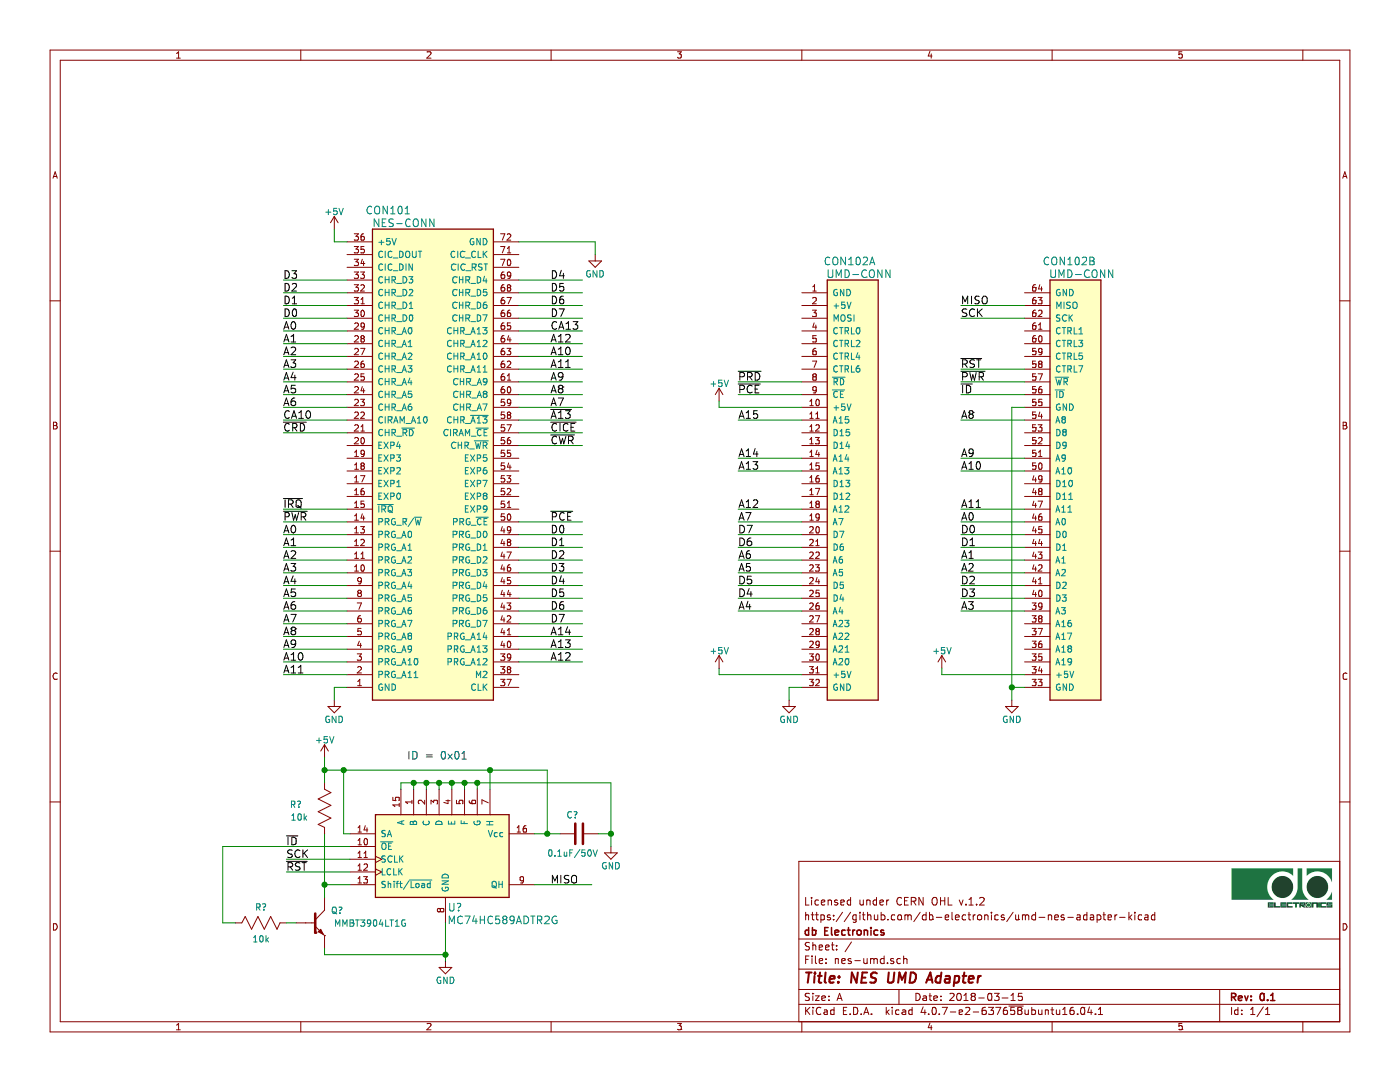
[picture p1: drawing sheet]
EESchema Schematic File Version 2
LIBS:power
LIBS:db-connectors
LIBS:db-diodes
LIBS:db-memory
LIBS:db-passives
LIBS:db-sem
LIBS:db-transistors
LIBS:db-vgparts
LIBS:nes-umd-cache
EELAYER 25 0
EELAYER END
$Descr A 11000 8500
encoding utf-8
Sheet 1 1
Title "NES UMD Adapter"
Date "2018-03-15"
Rev "0.1"
Comp "db Electronics"
Comment1 "https://github.com/db-electronics/umd-nes-adapter-kicad"
Comment2 "Licensed under CERN OHL v.1.2"
Comment3 ""
Comment4 ""
$EndDescr
$Comp
L NES-CONN CON101
U 1 1
P 2925 1800
F 0 "CON101" H 3050 1950 60  0000 C CNN
F 1 "NES-CONN" H 3175 1850 60  0000 C CNN
F 2 "db-thparts:NES-CONN" H 3775 1950 60  0001 C CNN
F 3 "" H 2925 1800 60  0001 C CNN
F 4 "#ND" H 3150 2050 60  0001 C CNN "Digikey"
F 5 "NES 72 pin Connector 2.50mm" H 3250 2150 60  0001 C CNN "Description"
	1    2925 1800
	1    0    0    -1  
$EndComp
$Comp
L UMD-CONN CON102
U 1 1
P 6500 5500
F 0 "CON102" H 6675 8950 60  0000 C CNN
F 1 "UMD-CONN" H 6750 8850 60  0000 C CNN
F 2 "db-thparts:UMD-CONN-DIP64" H 6850 6050 60  0001 C CNN
F 3 "" H 6850 6050 60  0001 C CNN
	1    6500 5500
	1    0    0    -1  
$EndComp
$Comp
L UMD-CONN CON102
U 2 1
P 8250 5500
F 0 "CON102" H 8400 8950 60  0000 C CNN
F 1 "UMD-CONN" H 8500 8850 60  0000 C CNN
F 2 "db-thparts:UMD-CONN-DIP64" H 8975 9150 60  0001 C CNN
F 3 "" H 8600 6050 60  0001 C CNN
	2    8250 5500
	1    0    0    -1  
$EndComp
$Comp
L +5V #PWR?
U 1 1
P 2625 1800
F 0 "#PWR?" H 2625 1650 50  0001 C CNN
F 1 "+5V" H 2625 1940 50  0000 C CNN
F 2 "" H 2625 1800 50  0001 C CNN
F 3 "" H 2625 1800 50  0001 C CNN
	1    2625 1800
	1    0    0    -1  
$EndComp
$Comp
L GND #PWR?
U 1 1
P 6200 5500
F 0 "#PWR?" H 6200 5250 50  0001 C CNN
F 1 "GND" H 6200 5350 50  0000 C CNN
F 2 "" H 6200 5500 50  0001 C CNN
F 3 "" H 6200 5500 50  0001 C CNN
	1    6200 5500
	1    0    0    -1  
$EndComp
$Comp
L GND #PWR?
U 1 1
P 7950 5500
F 0 "#PWR?" H 7950 5250 50  0001 C CNN
F 1 "GND" H 7950 5350 50  0000 C CNN
F 2 "" H 7950 5500 50  0001 C CNN
F 3 "" H 7950 5500 50  0001 C CNN
	1    7950 5500
	1    0    0    -1  
$EndComp
Wire Wire Line
	8050 5400 7950 5400
Wire Wire Line
	7950 3200 7950 5400
Wire Wire Line
	7950 5400 7950 5500
Wire Wire Line
	6300 5400 6200 5400
Wire Wire Line
	6200 5400 6200 5500
Text Label 5800 4800 0    60   ~ 0
A4
Wire Wire Line
	6300 4800 5800 4800
Wire Wire Line
	6300 4700 5800 4700
Text Label 5800 4700 0    60   ~ 0
D4
Wire Wire Line
	6300 4600 5800 4600
Text Label 5800 4600 0    60   ~ 0
D5
Wire Wire Line
	6300 4500 5800 4500
Text Label 5800 4500 0    60   ~ 0
A5
Wire Wire Line
	5800 4400 6300 4400
Text Label 5800 4400 0    60   ~ 0
A6
Wire Wire Line
	6300 4300 5800 4300
Text Label 5800 4300 0    60   ~ 0
D6
Wire Wire Line
	6300 4200 5800 4200
Text Label 5800 4200 0    60   ~ 0
D7
Wire Wire Line
	6300 4100 5800 4100
Text Label 5800 4100 0    60   ~ 0
A7
Wire Wire Line
	6300 5300 5650 5300
Wire Wire Line
	5650 5300 5650 5250
Wire Wire Line
	6300 4000 5800 4000
Text Label 5800 4000 0    60   ~ 0
A12
Text Label 7550 4800 0    60   ~ 0
A3
Wire Wire Line
	8050 4800 7550 4800
Wire Wire Line
	8050 4700 7550 4700
Text Label 7550 4700 0    60   ~ 0
D3
Wire Wire Line
	8050 4600 7550 4600
Text Label 7550 4600 0    60   ~ 0
D2
Wire Wire Line
	8050 4500 7550 4500
Text Label 7550 4500 0    60   ~ 0
A2
Wire Wire Line
	7550 4400 8050 4400
Text Label 7550 4400 0    60   ~ 0
A1
Wire Wire Line
	8050 4300 7550 4300
Text Label 7550 4300 0    60   ~ 0
D1
Wire Wire Line
	8050 4200 7550 4200
Text Label 7550 4200 0    60   ~ 0
D0
Wire Wire Line
	8050 4100 7550 4100
Text Label 7550 4100 0    60   ~ 0
A0
Wire Wire Line
	8050 4000 7550 4000
Text Label 7550 4000 0    60   ~ 0
A11
Wire Wire Line
	5800 3700 6300 3700
Text Label 5800 3700 0    60   ~ 0
A13
Wire Wire Line
	6300 3600 5800 3600
Text Label 5800 3600 0    60   ~ 0
A14
Wire Wire Line
	6300 3300 5800 3300
Text Label 5800 3300 0    60   ~ 0
A15
Wire Wire Line
	7550 3700 8050 3700
Text Label 7550 3700 0    60   ~ 0
A10
Wire Wire Line
	8050 3600 7550 3600
Text Label 7550 3600 0    60   ~ 0
A9
Wire Wire Line
	8050 3300 7550 3300
Text Label 7550 3300 0    60   ~ 0
A8
$Comp
L +5V #PWR?
U 1 1
P 7400 5250
F 0 "#PWR?" H 7400 5100 50  0001 C CNN
F 1 "+5V" H 7400 5390 50  0000 C CNN
F 2 "" H 7400 5250 50  0001 C CNN
F 3 "" H 7400 5250 50  0001 C CNN
	1    7400 5250
	1    0    0    -1  
$EndComp
Wire Wire Line
	8050 5300 7400 5300
Wire Wire Line
	7400 5300 7400 5250
$Comp
L +5V #PWR?
U 1 1
P 5650 3150
F 0 "#PWR?" H 5650 3000 50  0001 C CNN
F 1 "+5V" H 5650 3290 50  0000 C CNN
F 2 "" H 5650 3150 50  0001 C CNN
F 3 "" H 5650 3150 50  0001 C CNN
	1    5650 3150
	1    0    0    -1  
$EndComp
Wire Wire Line
	6300 3200 5650 3200
Wire Wire Line
	5650 3200 5650 3150
Wire Wire Line
	6300 3100 5800 3100
Wire Wire Line
	6300 3000 5800 3000
Wire Wire Line
	8050 3000 7550 3000
Text Label 5800 3100 0    60   ~ 0
~PCE
Text Label 5800 3000 0    60   ~ 0
~PRD
Text Label 7550 3000 0    60   ~ 0
~PWR
Wire Wire Line
	7950 3200 8050 3200
Connection ~ 7950 5400
$Comp
L GND #PWR?
U 1 1
P 2625 5500
F 0 "#PWR?" H 2625 5250 50  0001 C CNN
F 1 "GND" H 2625 5350 50  0000 C CNN
F 2 "" H 2625 5500 50  0001 C CNN
F 3 "" H 2625 5500 50  0001 C CNN
	1    2625 5500
	1    0    0    -1  
$EndComp
Wire Wire Line
	2725 5400 2625 5400
Wire Wire Line
	2625 5400 2625 5500
Text Label 2225 5000 0    60   ~ 0
A8
Wire Wire Line
	2725 5000 2225 5000
Wire Wire Line
	2725 4900 2225 4900
Text Label 2225 4900 0    60   ~ 0
A7
Wire Wire Line
	2725 4800 2225 4800
Text Label 2225 4800 0    60   ~ 0
A6
Wire Wire Line
	2725 4700 2225 4700
Text Label 2225 4700 0    60   ~ 0
A5
Wire Wire Line
	2225 4600 2725 4600
Text Label 2225 4600 0    60   ~ 0
A4
Wire Wire Line
	2725 4500 2225 4500
Text Label 2225 4500 0    60   ~ 0
A3
Wire Wire Line
	2725 4400 2225 4400
Text Label 2225 4400 0    60   ~ 0
A2
Wire Wire Line
	2725 4300 2225 4300
Text Label 2225 4300 0    60   ~ 0
A1
Wire Wire Line
	2725 4200 2225 4200
Text Label 2225 4200 0    60   ~ 0
A0
Text Label 2225 5300 0    60   ~ 0
A11
Wire Wire Line
	2725 5300 2225 5300
Wire Wire Line
	2725 5200 2225 5200
Text Label 2225 5200 0    60   ~ 0
A10
Wire Wire Line
	2725 5100 2225 5100
Text Label 2225 5100 0    60   ~ 0
A9
Wire Wire Line
	4575 5200 4075 5200
Text Label 4325 5200 0    60   ~ 0
A12
Wire Wire Line
	4575 5100 4075 5100
Text Label 4325 5100 0    60   ~ 0
A13
Wire Wire Line
	4575 5000 4075 5000
Text Label 4325 5000 0    60   ~ 0
A14
Wire Wire Line
	4575 4900 4075 4900
Text Label 4325 4900 0    60   ~ 0
D7
Wire Wire Line
	4575 4800 4075 4800
Text Label 4325 4800 0    60   ~ 0
D6
Wire Wire Line
	4575 4700 4075 4700
Text Label 4325 4700 0    60   ~ 0
D5
Wire Wire Line
	4575 4600 4075 4600
Text Label 4325 4600 0    60   ~ 0
D4
Wire Wire Line
	4575 4500 4075 4500
Text Label 4325 4500 0    60   ~ 0
D3
Wire Wire Line
	4575 4400 4075 4400
Text Label 4325 4400 0    60   ~ 0
D2
Wire Wire Line
	4575 4300 4075 4300
Text Label 4325 4300 0    60   ~ 0
D1
Wire Wire Line
	4575 4200 4075 4200
Text Label 4325 4200 0    60   ~ 0
D0
Wire Wire Line
	4575 4100 4075 4100
Text Label 4325 4100 0    60   ~ 0
~PCE
Wire Wire Line
	2725 4100 2225 4100
Text Label 2225 4100 0    60   ~ 0
~PWR
$Comp
L GND #PWR?
U 1 1
P 4675 2000
F 0 "#PWR?" H 4675 1750 50  0001 C CNN
F 1 "GND" H 4675 1850 50  0000 C CNN
F 2 "" H 4675 2000 50  0001 C CNN
F 3 "" H 4675 2000 50  0001 C CNN
	1    4675 2000
	1    0    0    -1  
$EndComp
Wire Wire Line
	4675 2000 4675 1900
Wire Wire Line
	4675 1900 4075 1900
Wire Wire Line
	4575 2700 4075 2700
Text Label 4325 2700 0    60   ~ 0
A12
Wire Wire Line
	4575 2600 4075 2600
Text Label 4325 2600 0    60   ~ 0
CA13
Wire Wire Line
	4575 2500 4075 2500
Text Label 4325 2500 0    60   ~ 0
D7
Wire Wire Line
	4575 2400 4075 2400
Text Label 4325 2400 0    60   ~ 0
D6
Wire Wire Line
	4575 2300 4075 2300
Text Label 4325 2300 0    60   ~ 0
D5
Wire Wire Line
	4575 2200 4075 2200
Text Label 4325 2200 0    60   ~ 0
D4
Wire Wire Line
	4575 3100 4075 3100
Text Label 4325 3100 0    60   ~ 0
A8
Wire Wire Line
	4575 3000 4075 3000
Text Label 4325 3000 0    60   ~ 0
A9
Wire Wire Line
	4575 2900 4075 2900
Text Label 4325 2900 0    60   ~ 0
A11
Wire Wire Line
	4575 2800 4075 2800
Text Label 4325 2800 0    60   ~ 0
A10
Wire Wire Line
	4575 3400 4075 3400
Text Label 4325 3400 0    60   ~ 0
~CICE
Wire Wire Line
	4575 3300 4075 3300
Text Label 4325 3300 0    60   ~ 0
~A13
Wire Wire Line
	4575 3200 4075 3200
Text Label 4325 3200 0    60   ~ 0
A7
Wire Wire Line
	4575 3500 4075 3500
Text Label 4325 3500 0    60   ~ 0
~CWR
Text Label 2225 3100 0    60   ~ 0
A5
Wire Wire Line
	2725 3100 2225 3100
Wire Wire Line
	2725 3000 2225 3000
Text Label 2225 3000 0    60   ~ 0
A4
Wire Wire Line
	2725 2900 2225 2900
Text Label 2225 2900 0    60   ~ 0
A3
Wire Wire Line
	2725 2800 2225 2800
Text Label 2225 2800 0    60   ~ 0
A2
Wire Wire Line
	2225 2700 2725 2700
Text Label 2225 2700 0    60   ~ 0
A1
Wire Wire Line
	2725 2600 2225 2600
Text Label 2225 2600 0    60   ~ 0
A0
Wire Wire Line
	2725 2500 2225 2500
Text Label 2225 2500 0    60   ~ 0
D0
Wire Wire Line
	2725 2400 2225 2400
Text Label 2225 2400 0    60   ~ 0
D1
Wire Wire Line
	2725 2300 2225 2300
Text Label 2225 2300 0    60   ~ 0
D2
Text Label 2225 3400 0    60   ~ 0
~CRD
Wire Wire Line
	2725 3400 2225 3400
Wire Wire Line
	2725 3300 2225 3300
Text Label 2225 3300 0    60   ~ 0
CA10
Wire Wire Line
	2725 3200 2225 3200
Text Label 2225 3200 0    60   ~ 0
A6
Wire Wire Line
	2725 2200 2225 2200
Text Label 2225 2200 0    60   ~ 0
D3
Wire Wire Line
	2725 1900 2625 1900
Wire Wire Line
	2625 1900 2625 1800
Wire Wire Line
	2725 4000 2225 4000
Text Label 2225 4000 0    60   ~ 0
~IRQ
$Comp
L +5V #PWR?
U 1 1
P 5650 5250
F 0 "#PWR?" H 5650 5100 50  0001 C CNN
F 1 "+5V" H 5650 5390 50  0000 C CNN
F 2 "" H 5650 5250 50  0001 C CNN
F 3 "" H 5650 5250 50  0001 C CNN
	1    5650 5250
	1    0    0    -1  
$EndComp
$Comp
L MC74HC589ADTR2G U?
U 1 1
P 2950 6400
F 0 "U?" H 3575 5675 60  0000 C CNN
F 1 "MC74HC589ADTR2G" H 3950 5575 60  0000 C CNN
F 2 "db-smt:TSSOP-16" H 3425 7100 60  0001 C CNN
F 3 "http://www.onsemi.com/pub/Collateral/MC74HC589A-D.PDF" H 4400 7000 60  0001 C CNN
F 4 "MC74HC589ADTR2GOSCT-ND" H 3650 6900 60  0001 C CNN "Digikey"
F 5 "IC SHIFT REGISTER 8BIT 16-TSSOP" H 3800 6800 60  0001 C CNN "Description"
	1    2950 6400
	1    0    0    -1  
$EndComp
$Comp
L GND #PWR?
U 1 1
P 3500 7550
F 0 "#PWR?" H 3500 7300 50  0001 C CNN
F 1 "GND" H 3500 7400 50  0000 C CNN
F 2 "" H 3500 7550 50  0001 C CNN
F 3 "" H 3500 7550 50  0001 C CNN
	1    3500 7550
	1    0    0    -1  
$EndComp
Wire Wire Line
	4200 6950 4650 6950
Text Label 4325 6950 0    60   ~ 0
MISO
Wire Wire Line
	2750 6750 2250 6750
Wire Wire Line
	1750 6650 2750 6650
Wire Wire Line
	2750 6850 2250 6850
Wire Wire Line
	2750 6550 2700 6550
Text Label 2250 6650 0    60   ~ 0
~ID
Text Label 2250 6750 0    60   ~ 0
SCK
Text Label 2250 6850 0    60   ~ 0
~RST
$Comp
L C_0603 C?
U 1 1
P 4550 6550
F 0 "C?" V 4400 6450 50  0000 L CNN
F 1 "0.1uF/50V" V 4700 6300 50  0000 L CNN
F 2 "db-smt:0603" H 5050 6450 30  0001 C CNN
F 3 "" H 4575 6650 60  0001 C CNN
F 4 "#ND" H 4975 6525 60  0001 C CNN "Digikey"
F 5 "#ND" H 4975 6625 60  0001 C CNN "Description"
	1    4550 6550
	0    1    1    0   
$EndComp
$Comp
L GND #PWR?
U 1 1
P 4800 6650
F 0 "#PWR?" H 4800 6400 50  0001 C CNN
F 1 "GND" H 4800 6500 50  0000 C CNN
F 2 "" H 4800 6650 50  0001 C CNN
F 3 "" H 4800 6650 50  0001 C CNN
	1    4800 6650
	1    0    0    -1  
$EndComp
Wire Wire Line
	4200 6550 4300 6550
Wire Wire Line
	4300 6550 4400 6550
Wire Wire Line
	4300 6050 4300 6550
Connection ~ 4300 6550
Wire Wire Line
	4700 6550 4800 6550
Wire Wire Line
	4800 6150 4800 6550
Wire Wire Line
	4800 6550 4800 6650
Wire Wire Line
	8050 3100 7550 3100
Text Label 7550 3100 0    60   ~ 0
~ID
Wire Wire Line
	8050 2500 7550 2500
Text Label 7550 2500 0    60   ~ 0
SCK
Wire Wire Line
	7550 2900 8050 2900
Text Label 7550 2900 0    60   ~ 0
~RST
$Comp
L MMBT3904LT1G Q?
U 1 1
P 2450 7250
F 0 "Q?" H 2600 7350 50  0000 L CNN
F 1 "MMBT3904LT1G" H 2625 7250 50  0000 L CNN
F 2 "SOT-23" H 2650 7175 50  0001 L CIN
F 3 "" H 2450 7250 50  0000 L CNN
	1    2450 7250
	1    0    0    -1  
$EndComp
Wire Wire Line
	2750 6950 2550 6950
Wire Wire Line
	2550 6550 2550 6950
Wire Wire Line
	2550 6950 2550 7050
Wire Wire Line
	2550 7450 2550 7500
Wire Wire Line
	2550 7500 3500 7500
Wire Wire Line
	3500 7250 3500 7500
Wire Wire Line
	3500 7500 3500 7550
Connection ~ 3500 7500
$Comp
L R_0603 R?
U 1 1
P 2050 7250
F 0 "R?" V 1925 7250 50  0000 C CNN
F 1 "10k" V 2175 7250 50  0000 C CNN
F 2 "db-smt:0603" H 2350 7150 30  0001 C CNN
F 3 "" H 2150 7250 30  0001 C CNN
F 4 "P10.0KHCT-ND" H 2300 7225 60  0001 C CNN "Digikey"
F 5 "RES SMD 10K OHM 1% 1/10W 0603" H 2300 7325 60  0001 C CNN "Description"
	1    2050 7250
	0    1    1    0   
$EndComp
Wire Wire Line
	2325 7250 2250 7250
$Comp
L R_0603 R?
U 1 1
P 2550 6350
F 0 "R?" H 2775 6325 50  0000 C CNN
F 1 "10k" H 2750 6425 50  0000 C CNN
F 2 "db-smt:0603" H 2850 6250 30  0001 C CNN
F 3 "" H 2650 6350 30  0001 C CNN
F 4 "P10.0KHCT-ND" H 2800 6325 60  0001 C CNN "Digikey"
F 5 "RES SMD 10K OHM 1% 1/10W 0603" H 2800 6425 60  0001 C CNN "Description"
	1    2550 6350
	-1   0    0    1   
$EndComp
Connection ~ 2550 6950
$Comp
L +5V #PWR?
U 1 1
P 2550 5950
F 0 "#PWR?" H 2550 5800 50  0001 C CNN
F 1 "+5V" H 2550 6090 50  0000 C CNN
F 2 "" H 2550 5950 50  0001 C CNN
F 3 "" H 2550 5950 50  0001 C CNN
	1    2550 5950
	1    0    0    -1  
$EndComp
Wire Wire Line
	2550 5950 2550 6050
Wire Wire Line
	2550 6050 2550 6150
Wire Wire Line
	2700 6550 2700 6050
Wire Wire Line
	2550 6050 2700 6050
Wire Wire Line
	2700 6050 3850 6050
Wire Wire Line
	3850 6050 4300 6050
Connection ~ 2550 6050
Wire Wire Line
	1850 7250 1750 7250
Wire Wire Line
	1750 7250 1750 6650
Wire Wire Line
	3850 6050 3850 6200
Connection ~ 2700 6050
Connection ~ 3850 6050
Wire Wire Line
	8050 2400 7550 2400
Text Label 7550 2400 0    60   ~ 0
MISO
Wire Wire Line
	3150 6200 3150 6150
Wire Wire Line
	3150 6150 3250 6150
Wire Wire Line
	3250 6150 3350 6150
Wire Wire Line
	3350 6150 3450 6150
Wire Wire Line
	3450 6150 3550 6150
Wire Wire Line
	3550 6150 3650 6150
Wire Wire Line
	3650 6150 3750 6150
Wire Wire Line
	3750 6150 4800 6150
Connection ~ 4800 6550
Wire Wire Line
	3250 6150 3250 6200
Connection ~ 3250 6150
Wire Wire Line
	3350 6200 3350 6150
Connection ~ 3350 6150
Wire Wire Line
	3450 6200 3450 6150
Connection ~ 3450 6150
Wire Wire Line
	3550 6200 3550 6150
Connection ~ 3550 6150
Wire Wire Line
	3650 6200 3650 6150
Connection ~ 3650 6150
Wire Wire Line
	3750 6200 3750 6150
Connection ~ 3750 6150
Text Notes 3200 5975 0    60   ~ 0
ID = 0x01
$EndSCHEMATC
